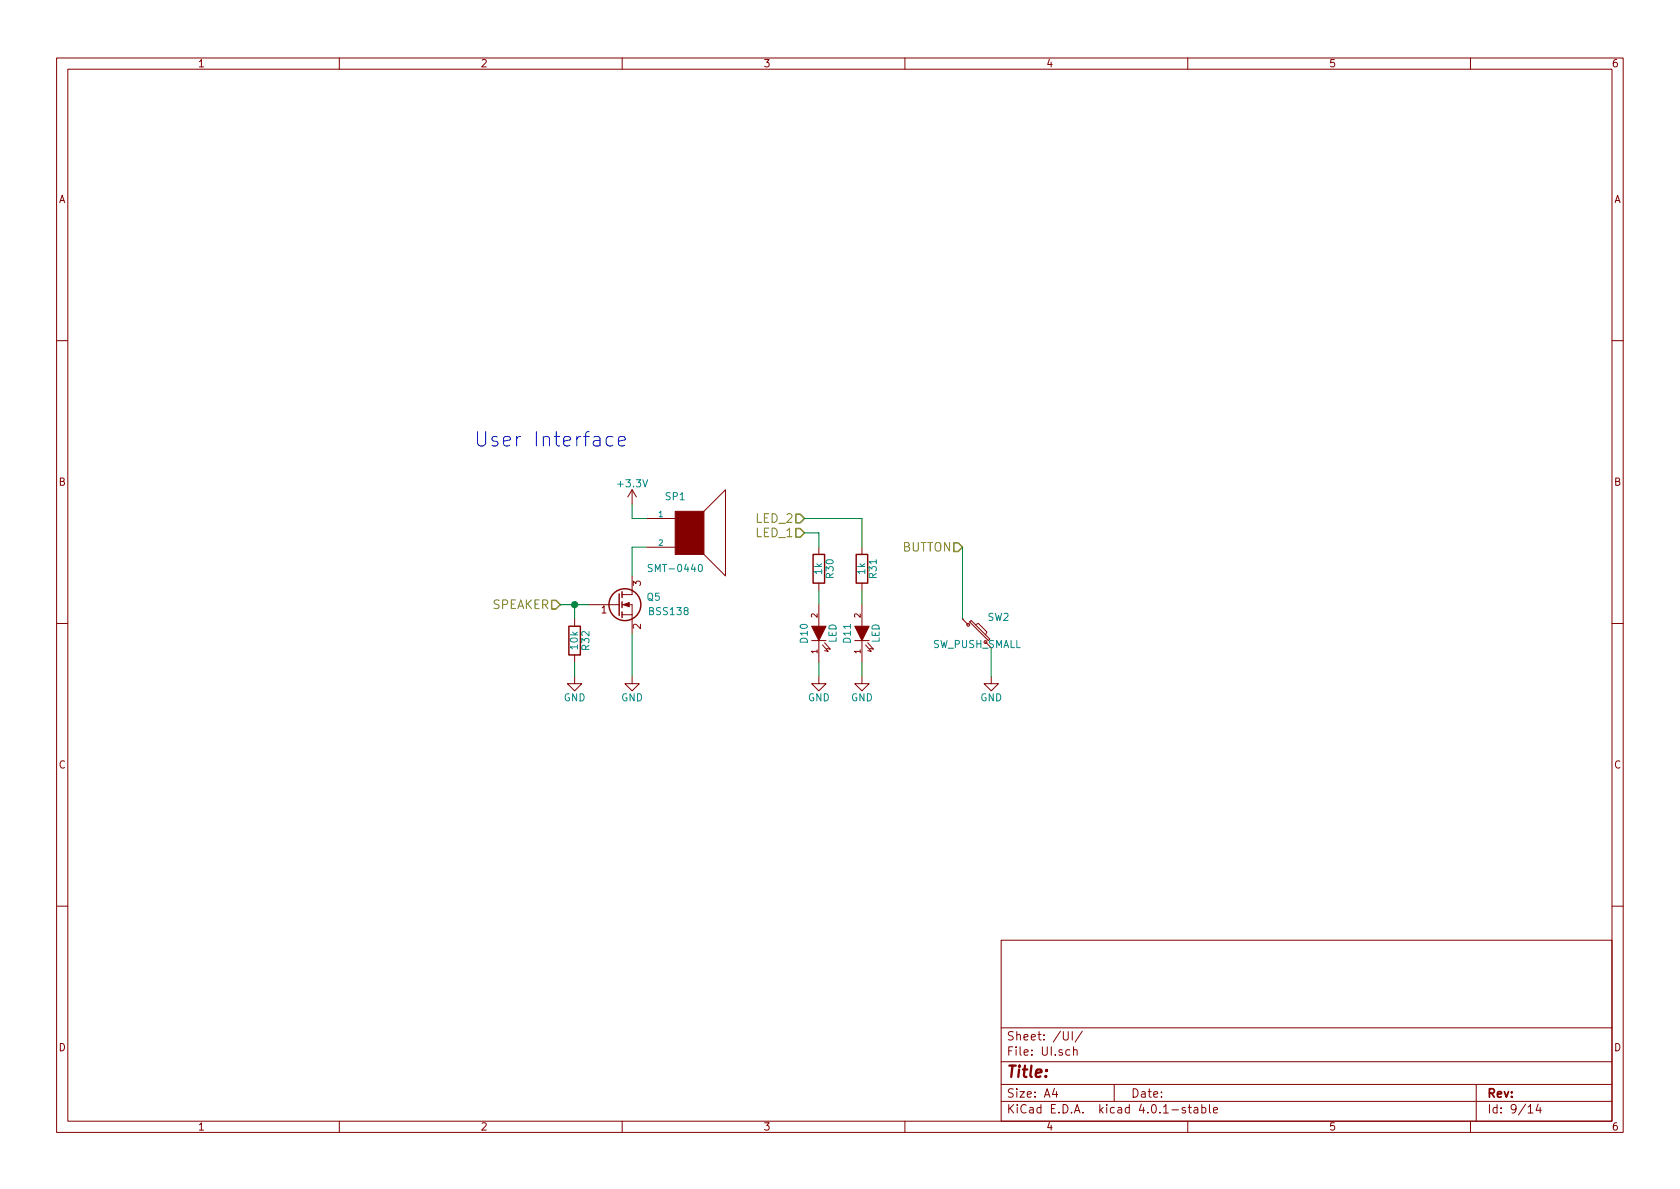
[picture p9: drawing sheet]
EESchema Schematic File Version 2
LIBS:power
LIBS:device
LIBS:transistors
LIBS:conn
LIBS:linear
LIBS:regul
LIBS:74xx
LIBS:cmos4000
LIBS:adc-dac
LIBS:memory
LIBS:xilinx
LIBS:microcontrollers
LIBS:dsp
LIBS:microchip
LIBS:analog_switches
LIBS:motorola
LIBS:texas
LIBS:intel
LIBS:audio
LIBS:interface
LIBS:digital-audio
LIBS:philips
LIBS:display
LIBS:cypress
LIBS:siliconi
LIBS:opto
LIBS:atmel
LIBS:contrib
LIBS:valves
LIBS:KERISEv3
LIBS:KERISEv3-cache
EELAYER 25 0
EELAYER END
$Descr A4 11693 8268
encoding utf-8
Sheet 9 14
Title ""
Date ""
Rev ""
Comp ""
Comment1 ""
Comment2 ""
Comment3 ""
Comment4 ""
$EndDescr
$Comp
L SPEAKER SP1
U 1 1
P 4800 3700
F 0 "SP1" H 4700 3950 50  0000 C CNN
F 1 "SMT-0440" H 4700 3450 50  0000 C CNN
F 2 "mouse:SMT-0440-S-R" H 4800 3700 50  0001 C CNN
F 3 "" H 4800 3700 50  0000 C CNN
	1    4800 3700
	1    0    0    -1  
$EndComp
$Comp
L R R32
U 1 1
P 4000 4450
F 0 "R32" V 4080 4450 50  0000 C CNN
F 1 "10k" V 4000 4450 50  0000 C CNN
F 2 "Resistors_SMD:R_0201" V 3930 4450 50  0001 C CNN
F 3 "" H 4000 4450 50  0000 C CNN
	1    4000 4450
	1    0    0    -1  
$EndComp
$Comp
L Q_NMOS_GSD Q5
U 1 1
P 4300 4200
F 0 "Q5" H 4600 4250 50  0000 R CNN
F 1 "BSS138" H 4800 4150 50  0000 R CNN
F 2 "TO_SOT_Packages_SMD:SOT-23" H 4500 4300 50  0001 C CNN
F 3 "" H 4300 4200 50  0000 C CNN
	1    4300 4200
	1    0    0    -1  
$EndComp
$Comp
L GND #PWR049
U 1 1
P 4400 4700
F 0 "#PWR049" H 4400 4450 50  0001 C CNN
F 1 "GND" H 4400 4550 50  0000 C CNN
F 2 "" H 4400 4700 50  0000 C CNN
F 3 "" H 4400 4700 50  0000 C CNN
	1    4400 4700
	1    0    0    -1  
$EndComp
$Comp
L GND #PWR050
U 1 1
P 4000 4700
F 0 "#PWR050" H 4000 4450 50  0001 C CNN
F 1 "GND" H 4000 4550 50  0000 C CNN
F 2 "" H 4000 4700 50  0000 C CNN
F 3 "" H 4000 4700 50  0000 C CNN
	1    4000 4700
	1    0    0    -1  
$EndComp
Text HLabel 3900 4200 0    60   Input ~ 0
SPEAKER
Wire Wire Line
	4400 3500 4400 3600
Wire Wire Line
	4400 3600 4500 3600
Wire Wire Line
	4500 3800 4400 3800
Wire Wire Line
	4400 3800 4400 4000
Wire Wire Line
	4400 4400 4400 4700
Wire Wire Line
	3900 4200 4100 4200
Wire Wire Line
	4000 4200 4000 4300
Wire Wire Line
	4000 4700 4000 4600
Connection ~ 4000 4200
$Comp
L LED D10
U 1 1
P 5700 4400
F 0 "D10" H 5700 4500 50  0000 C CNN
F 1 "LED" H 5700 4300 50  0000 C CNN
F 2 "LEDs:LED_0402" H 5700 4400 50  0001 C CNN
F 3 "" H 5700 4400 50  0000 C CNN
	1    5700 4400
	0    -1   -1   0   
$EndComp
$Comp
L LED D11
U 1 1
P 6000 4400
F 0 "D11" H 6000 4500 50  0000 C CNN
F 1 "LED" H 6000 4300 50  0000 C CNN
F 2 "LEDs:LED_0402" H 6000 4400 50  0001 C CNN
F 3 "" H 6000 4400 50  0000 C CNN
	1    6000 4400
	0    -1   -1   0   
$EndComp
$Comp
L GND #PWR051
U 1 1
P 5700 4700
F 0 "#PWR051" H 5700 4450 50  0001 C CNN
F 1 "GND" H 5700 4550 50  0000 C CNN
F 2 "" H 5700 4700 50  0000 C CNN
F 3 "" H 5700 4700 50  0000 C CNN
	1    5700 4700
	1    0    0    -1  
$EndComp
$Comp
L GND #PWR052
U 1 1
P 6000 4700
F 0 "#PWR052" H 6000 4450 50  0001 C CNN
F 1 "GND" H 6000 4550 50  0000 C CNN
F 2 "" H 6000 4700 50  0000 C CNN
F 3 "" H 6000 4700 50  0000 C CNN
	1    6000 4700
	1    0    0    -1  
$EndComp
Wire Wire Line
	6000 4700 6000 4600
Wire Wire Line
	5700 4600 5700 4700
$Comp
L R R30
U 1 1
P 5700 3950
F 0 "R30" V 5780 3950 50  0000 C CNN
F 1 "1k" V 5700 3950 50  0000 C CNN
F 2 "Resistors_SMD:R_0201" V 5630 3950 50  0001 C CNN
F 3 "" H 5700 3950 50  0000 C CNN
	1    5700 3950
	1    0    0    -1  
$EndComp
$Comp
L R R31
U 1 1
P 6000 3950
F 0 "R31" V 6080 3950 50  0000 C CNN
F 1 "1k" V 6000 3950 50  0000 C CNN
F 2 "Resistors_SMD:R_0201" V 5930 3950 50  0001 C CNN
F 3 "" H 6000 3950 50  0000 C CNN
	1    6000 3950
	1    0    0    -1  
$EndComp
Wire Wire Line
	6000 4100 6000 4200
Wire Wire Line
	5700 4200 5700 4100
Text HLabel 5600 3700 0    60   Input ~ 0
LED_1
Text HLabel 5600 3600 0    60   Input ~ 0
LED_2
Wire Wire Line
	5600 3700 5700 3700
Wire Wire Line
	5700 3700 5700 3800
Wire Wire Line
	5600 3600 6000 3600
Wire Wire Line
	6000 3600 6000 3800
$Comp
L GND #PWR053
U 1 1
P 6900 4700
F 0 "#PWR053" H 6900 4450 50  0001 C CNN
F 1 "GND" H 6900 4550 50  0000 C CNN
F 2 "" H 6900 4700 50  0000 C CNN
F 3 "" H 6900 4700 50  0000 C CNN
	1    6900 4700
	1    0    0    -1  
$EndComp
Wire Wire Line
	6900 4700 6900 4500
Text HLabel 6700 3800 0    60   Input ~ 0
BUTTON
Text Notes 3300 3100 0    100  ~ 0
User Interface
$Comp
L SW_PUSH_SMALL SW2
U 1 1
P 6800 4400
F 0 "SW2" H 6950 4510 50  0000 C CNN
F 1 "SW_PUSH_SMALL" H 6800 4321 50  0000 C CNN
F 2 "Buttons_Switches_SMD:SW_SPST_KMR2" H 6800 4400 50  0001 C CNN
F 3 "" H 6800 4400 50  0000 C CNN
	1    6800 4400
	1    0    0    -1  
$EndComp
Wire Wire Line
	6700 3800 6700 4300
$Comp
L +3.3V #PWR054
U 1 1
P 4400 3500
F 0 "#PWR054" H 4400 3350 50  0001 C CNN
F 1 "+3.3V" H 4400 3640 50  0000 C CNN
F 2 "" H 4400 3500 50  0000 C CNN
F 3 "" H 4400 3500 50  0000 C CNN
	1    4400 3500
	1    0    0    -1  
$EndComp
$EndSCHEMATC
